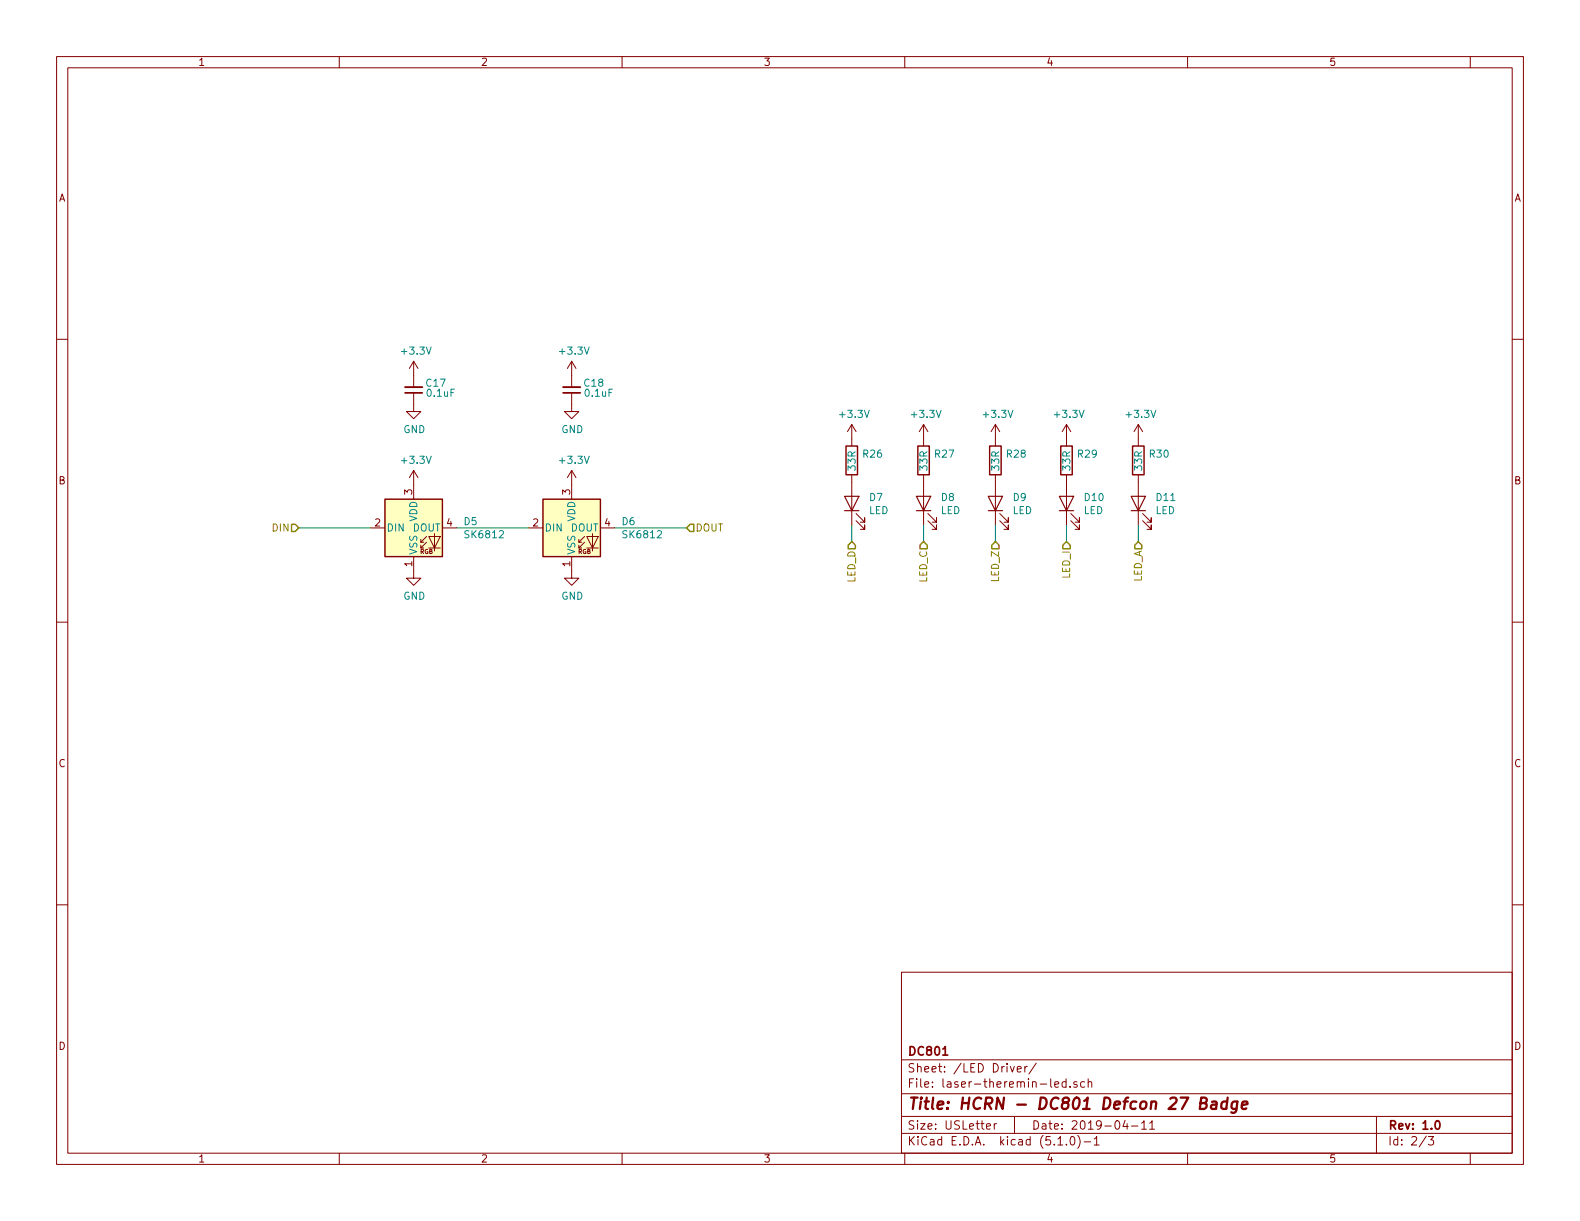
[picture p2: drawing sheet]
EESchema Schematic File Version 4
LIBS:laser-theremin-cache
EELAYER 29 0
EELAYER END
$Descr USLetter 11000 8500
encoding utf-8
Sheet 2 3
Title "HCRN - DC801 Defcon 27 Badge"
Date "2019-04-11"
Rev "1.0"
Comp "DC801"
Comment1 ""
Comment2 ""
Comment3 ""
Comment4 ""
$EndDescr
$Comp
L power:GND #PWR0123
U 1 1
P 2880 3975
F 0 "#PWR0123" H 2880 3725 50  0001 C CNN
F 1 "GND" H 2885 3802 50  0000 C CNN
F 2 "" H 2880 3975 50  0001 C CNN
F 3 "" H 2880 3975 50  0001 C CNN
	1    2880 3975
	1    0    0    -1  
$EndComp
$Comp
L power:GND #PWR0127
U 1 1
P 2880 2815
F 0 "#PWR0127" H 2880 2565 50  0001 C CNN
F 1 "GND" H 2885 2642 50  0000 C CNN
F 2 "" H 2880 2815 50  0001 C CNN
F 3 "" H 2880 2815 50  0001 C CNN
	1    2880 2815
	1    0    0    -1  
$EndComp
$Comp
L Device:C_Small C17
U 1 1
P 2880 2715
F 0 "C17" H 3110 2670 50  0000 R CNN
F 1 "0.1uF" H 3175 2740 50  0000 R CNN
F 2 "Capacitor_SMD:C_0402_1005Metric" H 2880 2715 50  0001 C CNN
F 3 "~" H 2880 2715 50  0001 C CNN
	1    2880 2715
	1    0    0    1   
$EndComp
$Comp
L LED:SK6812 D5
U 1 1
P 2880 3675
F 0 "D5" H 3224 3721 50  0000 L CNN
F 1 "SK6812" H 3224 3630 50  0000 L CNN
F 2 "OPL_Optoelectronics:LED4-SMD-5050" H 2930 3375 50  0001 L TNN
F 3 "https://cdn-shop.adafruit.com/product-files/1138/SK6812+LED+datasheet+.pdf" H 2980 3300 50  0001 L TNN
	1    2880 3675
	1    0    0    -1  
$EndComp
Text HLabel 2080 3675 0    50   Input ~ 0
DIN
Text HLabel 4780 3675 2    50   Input ~ 0
DOUT
Wire Wire Line
	2080 3675 2580 3675
$Comp
L LED:SK6812 D6
U 1 1
P 3980 3675
F 0 "D6" H 4324 3721 50  0000 L CNN
F 1 "SK6812" H 4324 3630 50  0000 L CNN
F 2 "OPL_Optoelectronics:LED4-SMD-5050" H 4030 3375 50  0001 L TNN
F 3 "https://cdn-shop.adafruit.com/product-files/1138/SK6812+LED+datasheet+.pdf" H 4080 3300 50  0001 L TNN
	1    3980 3675
	1    0    0    -1  
$EndComp
Wire Wire Line
	4780 3675 4280 3675
Wire Wire Line
	3680 3675 3180 3675
$Comp
L power:GND #PWR0124
U 1 1
P 3980 3975
F 0 "#PWR0124" H 3980 3725 50  0001 C CNN
F 1 "GND" H 3985 3802 50  0000 C CNN
F 2 "" H 3980 3975 50  0001 C CNN
F 3 "" H 3980 3975 50  0001 C CNN
	1    3980 3975
	1    0    0    -1  
$EndComp
$Comp
L power:+3.3V #PWR0131
U 1 1
P 2880 2615
F 0 "#PWR0131" H 2880 2465 50  0001 C CNN
F 1 "+3.3V" H 2895 2788 50  0000 C CNN
F 2 "" H 2880 2615 50  0001 C CNN
F 3 "" H 2880 2615 50  0001 C CNN
	1    2880 2615
	1    0    0    -1  
$EndComp
$Comp
L power:+3.3V #PWR0132
U 1 1
P 2880 3375
F 0 "#PWR0132" H 2880 3225 50  0001 C CNN
F 1 "+3.3V" H 2895 3548 50  0000 C CNN
F 2 "" H 2880 3375 50  0001 C CNN
F 3 "" H 2880 3375 50  0001 C CNN
	1    2880 3375
	1    0    0    -1  
$EndComp
$Comp
L power:+3.3V #PWR0133
U 1 1
P 3980 3375
F 0 "#PWR0133" H 3980 3225 50  0001 C CNN
F 1 "+3.3V" H 3995 3548 50  0000 C CNN
F 2 "" H 3980 3375 50  0001 C CNN
F 3 "" H 3980 3375 50  0001 C CNN
	1    3980 3375
	1    0    0    -1  
$EndComp
$Comp
L power:GND #PWR0139
U 1 1
P 3980 2815
F 0 "#PWR0139" H 3980 2565 50  0001 C CNN
F 1 "GND" H 3985 2642 50  0000 C CNN
F 2 "" H 3980 2815 50  0001 C CNN
F 3 "" H 3980 2815 50  0001 C CNN
	1    3980 2815
	1    0    0    -1  
$EndComp
$Comp
L Device:C_Small C18
U 1 1
P 3980 2715
F 0 "C18" H 4210 2670 50  0000 R CNN
F 1 "0.1uF" H 4275 2740 50  0000 R CNN
F 2 "Capacitor_SMD:C_0402_1005Metric" H 3980 2715 50  0001 C CNN
F 3 "~" H 3980 2715 50  0001 C CNN
	1    3980 2715
	1    0    0    1   
$EndComp
$Comp
L power:+3.3V #PWR0140
U 1 1
P 3980 2615
F 0 "#PWR0140" H 3980 2465 50  0001 C CNN
F 1 "+3.3V" H 3995 2788 50  0000 C CNN
F 2 "" H 3980 2615 50  0001 C CNN
F 3 "" H 3980 2615 50  0001 C CNN
	1    3980 2615
	1    0    0    -1  
$EndComp
$Comp
L Device:LED D7
U 1 1
P 5930 3505
F 0 "D7" V 5969 3388 50  0000 R CNN
F 1 "LED" V 5878 3388 50  0000 R CNN
F 2 "OPL_Optoelectronics:LED-0603" H 5930 3505 50  0001 C CNN
F 3 "~" H 5930 3505 50  0001 C CNN
	1    5930 3505
	0    -1   -1   0   
$EndComp
$Comp
L Device:R R26
U 1 1
P 5930 3205
F 0 "R26" H 6000 3251 50  0000 L CNN
F 1 "33R" V 5930 3125 50  0000 L CNN
F 2 "Resistor_SMD:R_0402_1005Metric" V 5860 3205 50  0001 C CNN
F 3 "~" H 5930 3205 50  0001 C CNN
	1    5930 3205
	1    0    0    -1  
$EndComp
$Comp
L power:+3.3V #PWR0125
U 1 1
P 5930 3055
F 0 "#PWR0125" H 5930 2905 50  0001 C CNN
F 1 "+3.3V" H 5945 3228 50  0000 C CNN
F 2 "" H 5930 3055 50  0001 C CNN
F 3 "" H 5930 3055 50  0001 C CNN
	1    5930 3055
	1    0    0    -1  
$EndComp
Text HLabel 5930 3770 3    50   Input ~ 0
LED_D
Wire Wire Line
	5930 3655 5930 3770
$Comp
L Device:LED D8
U 1 1
P 6430 3505
F 0 "D8" V 6469 3388 50  0000 R CNN
F 1 "LED" V 6378 3388 50  0000 R CNN
F 2 "OPL_Optoelectronics:LED-0603" H 6430 3505 50  0001 C CNN
F 3 "~" H 6430 3505 50  0001 C CNN
	1    6430 3505
	0    -1   -1   0   
$EndComp
$Comp
L Device:R R27
U 1 1
P 6430 3205
F 0 "R27" H 6500 3251 50  0000 L CNN
F 1 "33R" V 6430 3125 50  0000 L CNN
F 2 "Resistor_SMD:R_0402_1005Metric" V 6360 3205 50  0001 C CNN
F 3 "~" H 6430 3205 50  0001 C CNN
	1    6430 3205
	1    0    0    -1  
$EndComp
$Comp
L power:+3.3V #PWR0126
U 1 1
P 6430 3055
F 0 "#PWR0126" H 6430 2905 50  0001 C CNN
F 1 "+3.3V" H 6445 3228 50  0000 C CNN
F 2 "" H 6430 3055 50  0001 C CNN
F 3 "" H 6430 3055 50  0001 C CNN
	1    6430 3055
	1    0    0    -1  
$EndComp
Text HLabel 6430 3770 3    50   Input ~ 0
LED_C
Wire Wire Line
	6430 3655 6430 3770
$Comp
L Device:LED D9
U 1 1
P 6930 3505
F 0 "D9" V 6969 3388 50  0000 R CNN
F 1 "LED" V 6878 3388 50  0000 R CNN
F 2 "OPL_Optoelectronics:LED-0603" H 6930 3505 50  0001 C CNN
F 3 "~" H 6930 3505 50  0001 C CNN
	1    6930 3505
	0    -1   -1   0   
$EndComp
$Comp
L Device:R R28
U 1 1
P 6930 3205
F 0 "R28" H 7000 3251 50  0000 L CNN
F 1 "33R" V 6930 3125 50  0000 L CNN
F 2 "Resistor_SMD:R_0402_1005Metric" V 6860 3205 50  0001 C CNN
F 3 "~" H 6930 3205 50  0001 C CNN
	1    6930 3205
	1    0    0    -1  
$EndComp
$Comp
L power:+3.3V #PWR0128
U 1 1
P 6930 3055
F 0 "#PWR0128" H 6930 2905 50  0001 C CNN
F 1 "+3.3V" H 6945 3228 50  0000 C CNN
F 2 "" H 6930 3055 50  0001 C CNN
F 3 "" H 6930 3055 50  0001 C CNN
	1    6930 3055
	1    0    0    -1  
$EndComp
Text HLabel 6930 3770 3    50   Input ~ 0
LED_Z
Wire Wire Line
	6930 3655 6930 3770
$Comp
L Device:LED D10
U 1 1
P 7425 3505
F 0 "D10" V 7464 3388 50  0000 R CNN
F 1 "LED" V 7373 3388 50  0000 R CNN
F 2 "OPL_Optoelectronics:LED-0603" H 7425 3505 50  0001 C CNN
F 3 "~" H 7425 3505 50  0001 C CNN
	1    7425 3505
	0    -1   -1   0   
$EndComp
$Comp
L Device:R R29
U 1 1
P 7425 3205
F 0 "R29" H 7495 3251 50  0000 L CNN
F 1 "33R" V 7425 3125 50  0000 L CNN
F 2 "Resistor_SMD:R_0402_1005Metric" V 7355 3205 50  0001 C CNN
F 3 "~" H 7425 3205 50  0001 C CNN
	1    7425 3205
	1    0    0    -1  
$EndComp
$Comp
L power:+3.3V #PWR0129
U 1 1
P 7425 3055
F 0 "#PWR0129" H 7425 2905 50  0001 C CNN
F 1 "+3.3V" H 7440 3228 50  0000 C CNN
F 2 "" H 7425 3055 50  0001 C CNN
F 3 "" H 7425 3055 50  0001 C CNN
	1    7425 3055
	1    0    0    -1  
$EndComp
Text HLabel 7425 3770 3    50   Input ~ 0
LED_I
Wire Wire Line
	7425 3655 7425 3770
$Comp
L Device:LED D11
U 1 1
P 7925 3505
F 0 "D11" V 7964 3388 50  0000 R CNN
F 1 "LED" V 7873 3388 50  0000 R CNN
F 2 "OPL_Optoelectronics:LED-0603" H 7925 3505 50  0001 C CNN
F 3 "~" H 7925 3505 50  0001 C CNN
	1    7925 3505
	0    -1   -1   0   
$EndComp
$Comp
L Device:R R30
U 1 1
P 7925 3205
F 0 "R30" H 7995 3251 50  0000 L CNN
F 1 "33R" V 7925 3125 50  0000 L CNN
F 2 "Resistor_SMD:R_0402_1005Metric" V 7855 3205 50  0001 C CNN
F 3 "~" H 7925 3205 50  0001 C CNN
	1    7925 3205
	1    0    0    -1  
$EndComp
$Comp
L power:+3.3V #PWR0130
U 1 1
P 7925 3055
F 0 "#PWR0130" H 7925 2905 50  0001 C CNN
F 1 "+3.3V" H 7940 3228 50  0000 C CNN
F 2 "" H 7925 3055 50  0001 C CNN
F 3 "" H 7925 3055 50  0001 C CNN
	1    7925 3055
	1    0    0    -1  
$EndComp
Text HLabel 7925 3770 3    50   Input ~ 0
LED_A
Wire Wire Line
	7925 3655 7925 3770
$EndSCHEMATC
